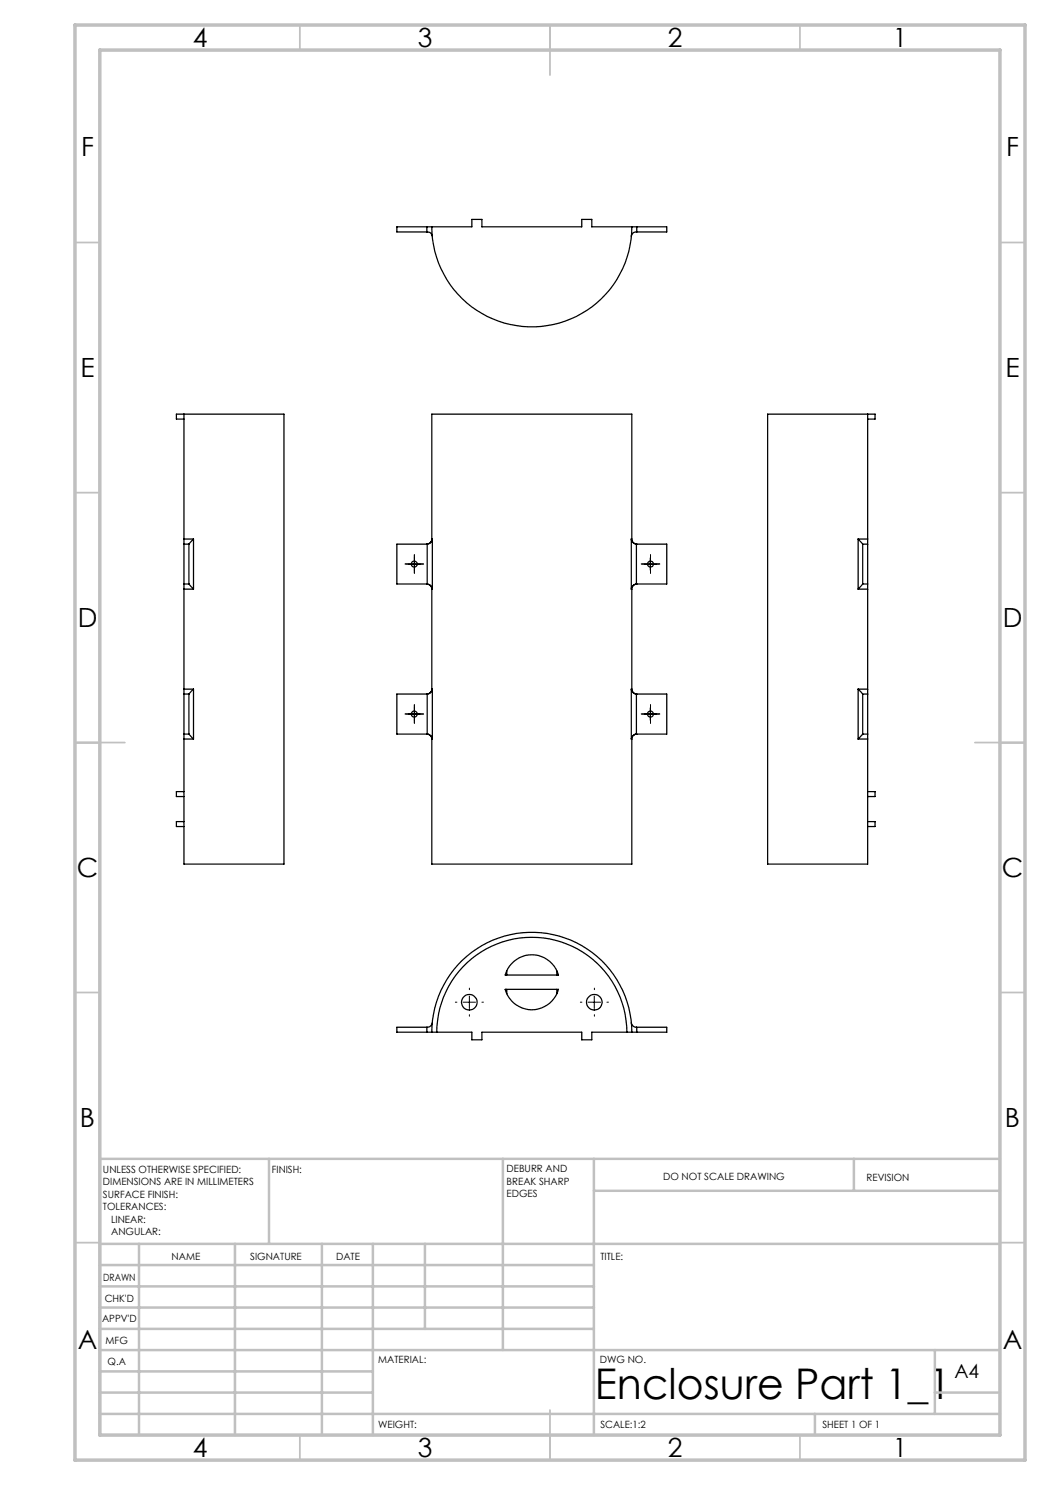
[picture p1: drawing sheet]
<svg xmlns="http://www.w3.org/2000/svg" width="210mm" height="297mm" viewBox="0 0 210 297" stroke-linecap="round" stroke-linejoin="round" font-family="sans-serif">
<g fill="none" stroke="#000" stroke-width=".2" stroke-dasharray="15.2 1.3 1.3 1.3">
<path d="M81.6 112.8h-.6M82.9 111.5v-.6M82.9 114v.6M84.1 112.8h.6M128.9 112.8h-.6M130.1 111.5v-.6M130.1 114v.6M131.4 112.8h.6M81.6 142.8h-.6M82.9 141.5v-.6M82.9 144v.6M84.1 142.8h.6"/>
<path d="M128.9 142.8h-.6M130.1 141.5v-.6M130.1 144v.6M131.4 142.8h.6M93.9 197.9v-.3M118.9 197.9v-.3M91.4 200.4h-.3M93.9 202.9v.3M96.4 200.4h.3M116.4 200.4h-.3M118.9 202.9v.3M121.4 200.4h.3"/>
</g>
<path d="M81.6 112.8h2.5M82.9 111.6v2.4M128.8 112.8h2.5M130.1 111.6v2.4M81.6 142.8h2.5M82.9 141.6v2.5M128.8 142.8h2.5M130.1 141.6v2.5M93.9 199.2v2.5M118.9 199.2v2.5M92.6 200.4h2.5M117.6 200.4h2.5" fill="none" stroke="#000" stroke-width=".2"/>
<g fill="none" stroke="#c0c0c0" stroke-width=".35">
<path d="M60 5v5M110 5v10M160 5v5M15 48.5h5M200 48.5h5M15 98.5h5M200 98.5h5M15 148.5h10M195 148.5h10M15 198.5h5M200 198.5h5M15 248.5h5"/>
<path d="M200 248.5h5M60 287v5M110 282v10M160 287v5"/>
</g>
<g fill="none" stroke="#c0c0c0" stroke-width=".5">
<path d="M53.8 231.8v17M100.6 231.8v38.2M118.8 231.8v55.2M118.8 238.2h81.2M170.8 231.8v6.4M200 231.8h-180v55.2M20 248.8h180M20 257.3h98.8M20 253h98.8M27.8 248.8v38.2M47 248.8v38.2M64.4 248.8v38.2"/>
<path d="M74.6 248.8v38.2M85 248.8v17M20 265.8h98.8M20 261.5h98.8M20 278.5h54.6M20 274.3h54.6M20 270h180M187 278.5h13M187 270v12.8M20 282.8h180M163 282.8v4.2"/>
</g>
<path d="M15 5h190v287h-190zM20 10h180v277h-180z" fill="none" stroke="#c0c0c0" stroke-width=".7"/>
<g fill="none" stroke="#000" stroke-width=".25">
<path d="M85.4 45.4v1M85.4 45.4h-6v1h6a.94 .94 0 0 1 1.1 .9M85.4 45.4h1M86.4 45.4a20 20 0 0 0 20 20 20 20 0 0 0 20-20M86.4 45.4h8v-1.5h2v1.5h19.9v-1.5h2.1v1.5h8M126.4 45.4h1M127.4 45.4v1M127.4 45.4h6v1h-6.1a.97 .97 0 0 0-1 .9M36.8 82.8h20v90h-20v-25M36.8 82.8h-1.5v1h1.5M36.8 82.8v25M173.5 82.8h-20v90h20v-25"/>
<path d="M173.5 82.8v25M173.5 82.8h1.5v1h-1.5M36.8 117.8h1.9M36.8 116.8v1M36.8 107.8h1.9M36.8 107.8v1M36.8 116.8h1M36.8 108.8h1M36.8 108.8v8M36.8 117.8v20M37.8 116.8l.9 1M37.8 108.8v8"/>
<path d="M38.7 107.8l-.9 1M38.7 107.8v10M85.4 116.8a1.02 1.02 0 0 1 1 1M85.4 116.8a1.1 1.1 0 0 1 1.1 1M85.4 108.8v8M85.4 108.8h-6v8h6M86.4 117.8h.1M86.4 107.8h.1M86.4 107.8v-25h40v25M86.4 107.8a1.02 1.02 0 0 1-1 1M86.4 117.8v20M86.5 107.8a1.15 1.15 0 0 1-1.1 1"/>
<path d="M86.5 107.8v10M126.3 107.8h.1M126.3 117.8h.1M126.3 107.8l.1 .4a1.01 1.01 0 0 0 .9 .6M126.3 107.8v10M126.4 107.8a1.02 1.02 0 0 0 1 1M126.4 117.8v20M127.3 116.8a1.15 1.15 0 0 0-1 1M127.3 108.8v8M127.3 108.8h6.1v8h-6.1M127.4 116.8a1.02 1.02 0 0 0-1 1M171.6 117.8h1.9"/>
<path d="M171.6 107.8l.9 1M171.6 107.8h1.9M171.6 107.8v10M172.5 116.8l-.9 1M172.5 116.8h1M172.5 108.8h1M172.5 108.8v8M173.5 116.8v1M173.5 107.8v1M173.5 108.8v8M173.5 117.8v20M36.8 137.8h1.9"/>
<path d="M36.8 137.8v1M36.8 138.8h1M36.8 138.8v8M37.8 138.8v8M38.7 137.8l-.9 1M38.7 137.8v10M85.4 138.8v8M85.4 138.8h-6v8h6M86.4 137.8h.1M86.4 137.8a.96 .96 0 0 1-1 1M86.5 137.8a1.16 1.16 0 0 1-1.1 1M86.5 137.8v10"/>
<path d="M126.3 137.8h.1M126.3 137.8a1.16 1.16 0 0 0 1 1M126.3 137.8v10M126.4 137.8a.96 .96 0 0 0 1 1M127.3 138.8h6.1v8h-6.1M127.3 138.8v8M171.6 137.8l.9 1M171.6 137.8h1.9M171.6 137.8v10M172.5 138.8h1M172.5 138.8v8M173.5 137.8v1"/>
<path d="M173.5 138.8v8M36.8 147.8h1.9M36.8 146.8v1M36.8 146.8h1M36.8 158.3h-1.5v1h1.5M37.8 146.8l.9 1M85.4 146.8a.96 .96 0 0 1 1 1M85.4 146.8a1.1 1.1 0 0 1 1.1 1M86.4 147.8h.1M86.4 147.8v25h40v-25M126.3 147.8h.1M127.3 146.8a1.1 1.1 0 0 0-1 1"/>
<path d="M127.4 146.8a.96 .96 0 0 0-1 1M171.6 147.8h1.9M172.5 146.8l-.9 1M172.5 146.8h1M173.5 146.8v1M173.5 158.3h1.5v1h-1.5M36.8 164.3h-1.5v1h1.5M173.5 164.3h1.5v1h-1.5M101 197.9h10.7a5.5 5.5 0 0 1-5.3 4.1 5.5 5.5 0 0 1-5.4-4.1zM101.4 194.2v.8M101.4 197.9v.9M102.3 192.8a5.5 5.5 0 0 1 9.4 2.2h-10.7a5.4 5.4 0 0 1 1.3-2.2z"/>
<path d="M111.4 194.2v.8M111.4 197.9v.9M85.4 205.5v.9M85.4 206.4h1M86.4 206.4a20 20 0 0 1 20-19.9 20 20 0 0 1 20 19.9M86.4 206.4h8v1.6h2v-1.6h19.9v1.6h2.1v-1.6h8M86.5 204.5a1.03 1.03 0 0 1-1.1 1h-6v.9h6M87.3 206.4a19 19 0 0 1 19.1-18.9 19 19 0 0 1 19 18.9M126.3 204.5a1.03 1.03 0 0 0 1 1h6v.9h-5.9M126.4 206.4h1M127.4 205.5v.9"/>
<circle cx="82.9" cy="112.8" r=".61"/>
<circle cx="130.1" cy="112.8" r=".61"/>
<circle cx="82.9" cy="142.8" r=".6"/>
<circle cx="130.1" cy="142.8" r=".6"/>
<circle cx="93.9" cy="200.4" r="1.55"/>
<circle cx="118.9" cy="200.4" r="1.55"/>
</g>
<text font-size="8.5" x="119" y="279.7">Enclosure Part 1_1</text>
<g font-size="5.3">
<text x="38.5" y="9.5">4</text>
<text x="83.5" y="9.5">3</text>
<text x="133.6" y="9.5">2</text>
<text x="178.6" y="9.5">1</text>
<text x="16.2" y="31.2">F</text>
<text x="201.2" y="31.2">F</text>
<text x="16.1" y="75.5">E</text>
<text x="201.1" y="75.5">E</text>
<text x="15.5" y="125.5">D</text>
<text x="200.5" y="125.5">D</text>
<text x="15.4" y="175.5">C</text>
<text x="200.4" y="175.5">C</text>
<text x="16" y="225.5">B</text>
<text x="201" y="225.5">B</text>
<text x="15.5" y="269.7">A</text>
<text x="200.5" y="269.7">A</text>
<text x="38.5" y="291.5">4</text>
<text x="83.5" y="291.5">3</text>
<text x="133.6" y="291.5">2</text>
<text x="178.6" y="291.5">1</text>
</g>
<text font-size="3.9" x="190.9" y="275.5">A4</text>
<g font-size="2">
<text x="20.6" y="234.6">UNLESS OTHERWISE SPECIFIED:</text>
<text x="20.6" y="237.1">DIMENSIONS ARE IN MILLIMETERS</text>
<text x="20.6" y="239.6">SURFACE FINISH:</text>
<text x="54.4" y="234.6">FINISH:</text>
<text x="101.3" y="234.5">DEBURR AND</text>
<text x="101.3" y="237">BREAK SHARP</text>
<text x="101.3" y="239.5">EDGES</text>
<text x="132.6" y="236">DO NOT SCALE DRAWING</text>
<text x="173.3" y="236.2">REVISION</text>
<text x="20.6" y="242.1">TOLERANCES:</text>
<text x="22.2" y="244.6">LINEAR:</text>
<text x="22.2" y="247.1">ANGULAR:</text>
<text x="34.3" y="252">NAME</text>
<text x="50" y="251.9">SIGNATURE</text>
<text x="67.2" y="251.9">DATE</text>
<text x="120.1" y="251.9">TITLE:</text>
<text x="20.6" y="256.1">DRAWN</text>
<text x="20.9" y="260.3">CHK'D</text>
<text x="20.4" y="264.4">APPV'D</text>
<text x="21.1" y="268.8">MFG</text>
<text x="21.5" y="273">Q.A</text>
<text x="75.6" y="272.5">MATERIAL:</text>
<text x="120" y="272.5">DWG NO.</text>
<text x="75.6" y="285.5">WEIGHT:</text>
<text x="120.1" y="285.6">SCALE:1:2</text>
<text x="164.5" y="285.6">SHEET 1 OF 1</text>
</g>
</svg>
